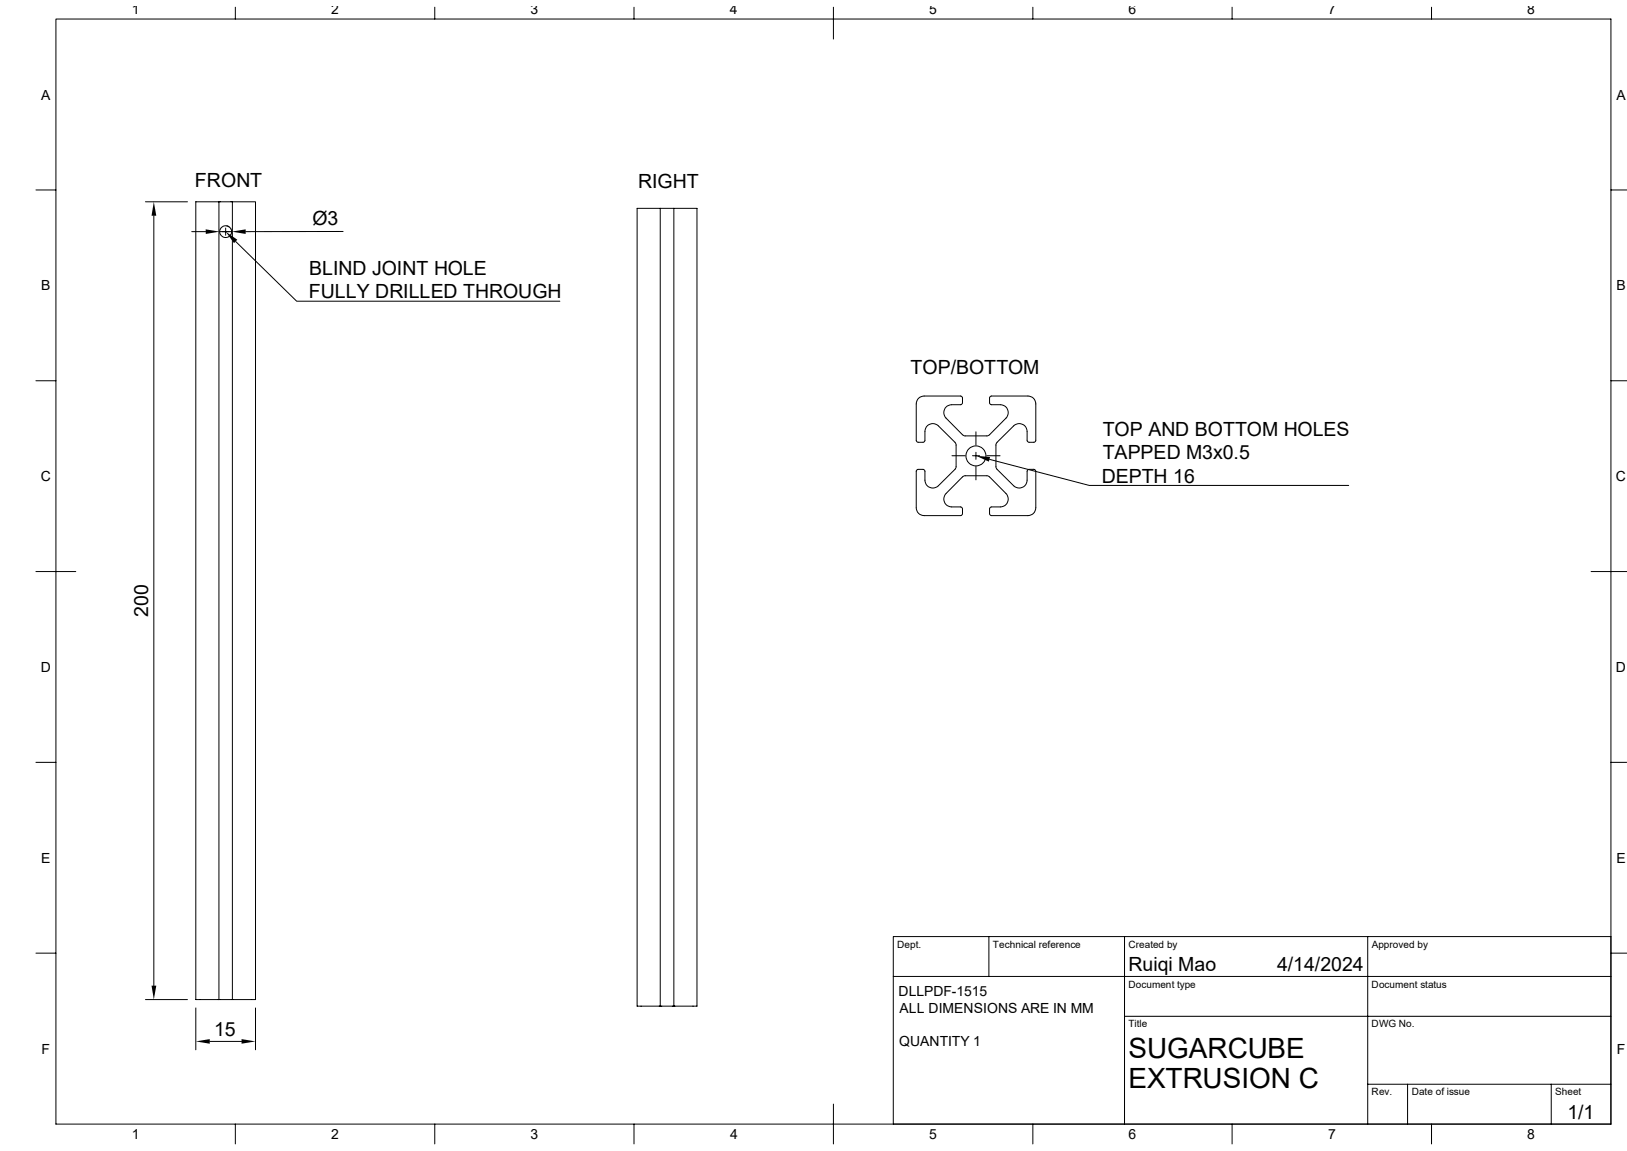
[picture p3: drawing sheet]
<svg xmlns="http://www.w3.org/2000/svg" width="420mm" height="297mm" viewBox="0 0 420 297" stroke-linecap="round" stroke-linejoin="round" font-family="sans-serif">
<g fill="none" stroke="#000" stroke-width=".26">
<path d="M14.4 4.9h401.4v285.2h-401.4zM60.7 1.9v3M112.2 1.9v3M163.7 1.9v3M215.1 1.9v8.2M266.6 1.9v3M318.1 1.9v3M369.5 1.9v3M9.3 49h5.1M37.5 52.1h10.9M39.7 55.7v198.6M49.5 59.8h3.6"/>
<path d="M56.5 52.1h-6v205.8h6M56.5 52.1h9.5v205.8h-6M56.5 52.1v205.8M56.7 59.8h3.1M56.9 59.1v1.4M56.9 59.1a1.52 1.52 0 0 1 2.3-.5 1.52 1.52 0 0 1 0 2.4 1.52 1.52 0 0 1-2.3-.5M58.3 58.8v1.9M58.5 58.3l.6 .2M60 52.1v205.8h-3.5M88.6 59.7l-25.2 .1M170.4 53.8v205.8M173.9 53.8h6v205.8h-6"/>
<path d="M173.9 53.8h-9.4v205.8h5.9M173.9 53.8v205.8M415.8 49h4.1M60.8 62.3l15.8 15.4h67.9M9.3 98.3h5.1M415.8 98.3h4.1M237.1 102.8l.7-.4 .7-.2h9.4l.5 .3 .1 1.4-.3 .5h-2.5a2.05 2.05 0 0 0-1.9 1.3 2.05 2.05 0 0 0 .4 2.2l4.3 4.3 .5 .3h5.9l.5-.3 4.3-4.3a2.05 2.05 0 0 0 .4-2.2 2.05 2.05 0 0 0-1.9-1.3h-2.5l-.3-.5 .1-1.4 .4-.3h9.4a2.02 2.02 0 0 1 2.1 2v9.4l-.3 .5h-1.5l-.4-.3-.1-2.5a2.05 2.05 0 0 0-1.2-1.8 2.05 2.05 0 0 0-2.2 .4l-4.3 4.2-.3 .5v6l.3 .5 4.3 4.2a2.05 2.05 0 0 0 2.2 .5 2.05 2.05 0 0 0 1.2-1.9l.1-2.5 .4-.3 1.5 .1 .3 .4v9.4a2.02 2.02 0 0 1-2.1 2.1h-9.4l-.4-.3-.1-1.5 .3-.4 2.5-.1a2.05 2.05 0 0 0 1.9-1.3 2.05 2.05 0 0 0-.4-2.2l-4.3-4.2-.5-.3h-5.9l-.5 .3-4.3 4.2a2.05 2.05 0 0 0-.4 2.2 2.05 2.05 0 0 0 1.9 1.3l2.5 .1 .3 .4-.1 1.5-.5 .3h-9.4a2.02 2.02 0 0 1-2-2.1v-9.4l.3-.4 1.5-.1 .4 .3 .1 2.5a2.05 2.05 0 0 0 1.2 1.9 2.05 2.05 0 0 0 2.2-.5l4.3-4.2 .3-.5v-6l-.3-.5-4.3-4.2a2.05 2.05 0 0 0-2.2-.4 2.05 2.05 0 0 0-1.2 1.8l-.1 2.5-.4 .3h-1.5l-.3-.5v-9.4l.2-.7zM245.7 117.6h3.5M251 117.6h1.9M251.9 111.4v3.5M251.9 116.7v1.8M254.7 117.6h3.4"/>
<path d="M255.4 118.5l25.8 6.8h66.9M251.9 120.4v3.4M9.3 147.5h10.3M410.7 147.5h9.2M9.3 196.7h5.1M415.8 196.7h4.1M9.3 246h5.1M37.5 257.9h10.9M170.4 259.6h3.5M230.6 252h185.2M255.3 241.7v10.3M290.3 241.7v48.4"/>
<path d="M353.1 241.7v48.4M415.8 241.7h-185.2v48.4M415.8 246h4.1M50.5 260.1v10.8M54.1 268.7h8.3M66 260.1v10.8M290.3 262.3h125.5M353.1 279.8h62.7M363.3 279.8v10.3M400.4 279.8v10.3M60.7 290.1v5.1M112.2 290.1v5.1"/>
<path d="M163.7 290.1v5.1M215.1 284.9v10.3M266.6 290.1v5.1M318.1 290.1v5.1M369.5 290.1v5.1"/>
<circle cx="251.9" cy="117.7" r="2.58"/>
</g>
<path d="M39.7 52.1l.6 3.6h-1.2zM53.1 59.2l3.6 .6-3.6 .6zM59.8 59.8l3.6-.6v1.2zM58.3 59.8l3 2-.9 .9zM251.9 117.6l3.7 .3-.3 1.2zM39.1 254.3h1.2l-.6 3.6zM50.5 268.7l3.6-.6v1.2zM62.4 268.1l3.6 .6-3.6 .6z" fill="#000"/>
<g font-size="7.2">
<text x="291.3" y="273.1">SUGARCUBE</text>
<text x="291.3" y="280.8">EXTRUSION C</text>
</g>
<g font-size="5">
<text x="50.3" y="48.2">FRONT</text>
<text x="164.7" y="48.4">RIGHT</text>
<text x="80.6" y="58.2">Ø3</text>
<text x="79.8" y="70.9">BLIND JOINT HOLE</text>
<text x="79.8" y="77">FULLY DRILLED THROUGH</text>
<text x="235.1" y="96.6">TOP/BOTTOM</text>
<text x="284.6" y="112.5">TOP AND BOTTOM HOLES</text>
<text x="284.6" y="118.5">TAPPED M3x0.5</text>
<text x="284.4" y="124.5">DEPTH 16</text>
<text x="38.2" y="159.1" transform="rotate(-90 38.2 159.1)">200</text>
<text x="291.3" y="250.4">Ruiqi Mao</text>
<text x="329.6" y="250.4">4/14/2024</text>
<text x="55.3" y="267.2">15</text>
<text x="404.6" y="288.7">1/1</text>
</g>
<g font-size="3.6">
<text x="34" y="3.6">1</text>
<text x="85.5" y="3.6">2</text>
<text x="136.9" y="3.6">3</text>
<text x="188.4" y="3.6">4</text>
<text x="239.9" y="3.6">5</text>
<text x="291.3" y="3.6">6</text>
<text x="342.8" y="3.6">7</text>
<text x="394.3" y="3.6">8</text>
<text x="10.7" y="25.7">A</text>
<text x="417.2" y="25.7">A</text>
<text x="10.7" y="74.9">B</text>
<text x="417.2" y="74.9">B</text>
<text x="10.5" y="124.2">C</text>
<text x="417.1" y="124.2">C</text>
<text x="10.5" y="173.4">D</text>
<text x="417.1" y="173.4">D</text>
<text x="10.7" y="222.6">E</text>
<text x="417.2" y="222.6">E</text>
<text x="231.9" y="256.9">DLLPDF-1515</text>
<text x="232.2" y="261.3">ALL DIMENSIONS ARE IN MM</text>
<text x="232.1" y="269.9">QUANTITY 1</text>
<text x="10.8" y="271.9">F</text>
<text x="417.3" y="271.9">F</text>
<text x="34" y="293.9">1</text>
<text x="85.5" y="293.9">2</text>
<text x="136.9" y="293.9">3</text>
<text x="188.4" y="293.9">4</text>
<text x="239.9" y="293.9">5</text>
<text x="291.3" y="293.9">6</text>
<text x="342.8" y="293.9">7</text>
<text x="394.3" y="293.9">8</text>
</g>
<g font-size="2.6">
<text x="231.6" y="244.6">Dept.</text>
<text x="256.3" y="244.6">Technical reference</text>
<text x="291.3" y="244.6">Created by</text>
<text x="354.1" y="244.6">Approved by</text>
<text x="291.3" y="254.8">Document type</text>
<text x="354.1" y="254.8">Document status</text>
<text x="291.3" y="265.1">Title</text>
<text x="354.1" y="265.1">DWG No.</text>
<text x="354.1" y="282.7">Rev.</text>
<text x="364.4" y="282.7">Date of issue</text>
<text x="401.4" y="282.7">Sheet</text>
</g>
</svg>
